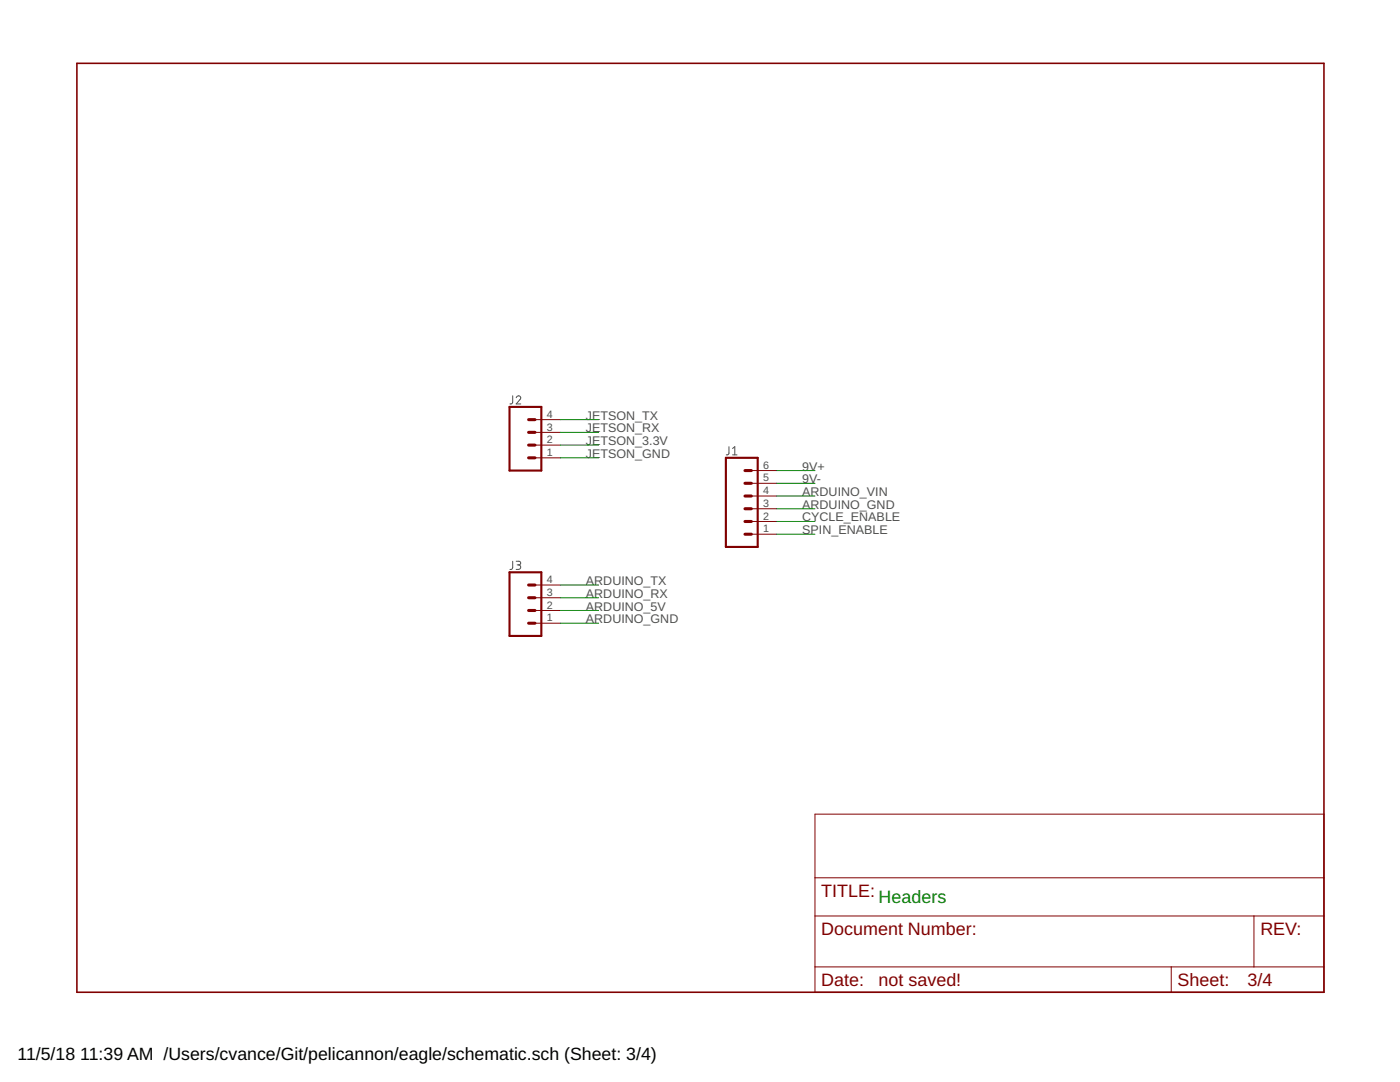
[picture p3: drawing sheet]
<svg xmlns="http://www.w3.org/2000/svg" width="279mm" height="216mm" viewBox="0 0 279 216" stroke-linecap="round" stroke-linejoin="round" font-family="sans-serif">
<path d="M102.3 79v1.4l-.2 .2h-.3M103 79.4a.44 .44 0 0 1 .6-.4 .44 .44 0 0 1 .2 .7l-.8 .9h.9M145.5 89.1v1.5l-.2 .1-.4 .1M146.2 90.8h.9M146.2 89.5l.4-.4v1.7M102.3 112v1.4l-.2 .2h-.3M103 112h.6a.36 .36 0 0 1 .3 .4 .36 .36 0 0 1-.3 .3h-.4M103.5 112.7a.46 .46 0 0 1 .4 .5 .46 .46 0 0 1-.4 .4h-.5" fill="none" stroke="#505050" stroke-width=".2"/>
<path d="M101.7 81.2h6.3v12.7h-6.3zM144.9 91.4h6.3v17.7h-6.3zM101.7 114.2h6.3v12.7h-6.3z" fill="none" stroke="#800000" stroke-width=".42"/>
<g fill="none" stroke="#800000" stroke-width=".61">
<path d="M105.5 86.3h1.3M105.5 88.8h1.3M105.5 91.4h1.3M105.5 83.7h1.3M148.7 96.4h1.2M148.7 99h1.2M148.7 93.9h1.2M105.5 119.3h1.3M105.5 116.7h1.3M148.7 101.5h1.2M148.7 104.1h1.2M148.7 106.6h1.2"/>
<path d="M105.5 121.8h1.3M105.5 124.4h1.3"/>
</g>
<g fill="none" stroke="#800000" stroke-width=".2">
<path d="M106.8 91.4h5M106.8 88.8h5M106.8 86.3h5M106.8 83.7h5M149.9 99h5.1M149.9 96.4h5.1M149.9 93.9h5.1M106.8 119.3h5M106.8 116.7h5M149.9 106.6h5.1M149.9 104.1h5.1M149.9 101.5h5.1"/>
<path d="M106.8 124.4h5M106.8 121.8h5M162.6 162.5h101.6v35.5h-101.6zM162.6 175.2h101.6M162.6 182.8h101.6M162.6 192.9h101.6M233.7 192.9v5.1M250.3 182.8v10.1"/>
</g>
<path d="M15.3 12.6h248.9v185.4h-248.9z" fill="none" stroke="#800000" stroke-width=".32"/>
<g fill="none" stroke="#008000" stroke-width=".2">
<path d="M111.8 91.4h7.7M111.8 86.3h7.7M111.8 83.7h7.7M111.8 88.8h7.7M155 93.9h7.6M155 96.4h7.6M155 99h7.6M111.8 119.3h7.7M111.8 116.7h7.7M155 101.5h7.6M155 104.1h7.6M155 106.6h7.6"/>
<path d="M111.8 124.4h7.7M111.8 121.8h7.7"/>
</g>
<g font-size="3.6" fill="#800000">
<text x="163.9" y="179">TITLE:</text>
<text x="163.9" y="186.6">Document Number:</text>
<text x="251.5" y="186.6">REV:</text>
<text x="163.9" y="196.7">Date:</text>
<text x="175.3" y="196.7">not saved!</text>
<text x="235" y="196.7">Sheet:</text>
<text x="249" y="196.7">3/4</text>
</g>
<text font-size="3.6" fill="#008000" x="175.3" y="180.2">Headers</text>
<g font-size="3.5">
<text x="3.5" y="211.4">11/5/18</text>
<text x="16" y="211.4">11:39 AM /Users/cvance/Git/pelicannon/eagle/schematic.sch (Sheet: 3/4)</text>
</g>
<g font-size="2.5" fill="#505050">
<text x="116.9" y="83.7">JETSON_TX</text>
<text x="116.9" y="86.3">JETSON_RX</text>
<text x="116.9" y="88.8">JETSON_3.3V</text>
<text x="116.9" y="91.3">JETSON_GND</text>
<text x="160.1" y="93.9">9V+</text>
<text x="160.1" y="101.5">ARDUINO_GND</text>
<text x="160.1" y="96.4">9V-</text>
<text x="160.1" y="99">ARDUINO_VIN</text>
<text x="160.1" y="104">CYCLE_ENABLE</text>
<text x="160.1" y="106.6">SPIN_ENABLE</text>
<text x="116.9" y="119.3">ARDUINO_RX</text>
<text x="116.9" y="116.7">ARDUINO_TX</text>
<text x="116.9" y="124.4">ARDUINO_GND</text>
<text x="116.9" y="121.8">ARDUINO_5V</text>
</g>
<g font-size="2.1" fill="#505050">
<text x="109.1" y="83.4">4</text>
<text x="109.1" y="88.5">2</text>
<text x="109.1" y="85.9">3</text>
<text x="109.1" y="91">1</text>
<text x="152.3" y="93.5">6</text>
<text x="152.3" y="101.2">3</text>
<text x="152.3" y="98.6">4</text>
<text x="152.3" y="96.1">5</text>
<text x="152.3" y="106.2">1</text>
<text x="152.3" y="103.7">2</text>
<text x="109.1" y="118.9">3</text>
<text x="109.1" y="116.4">4</text>
<text x="109.1" y="124">1</text>
<text x="109.1" y="121.5">2</text>
</g>
</svg>
